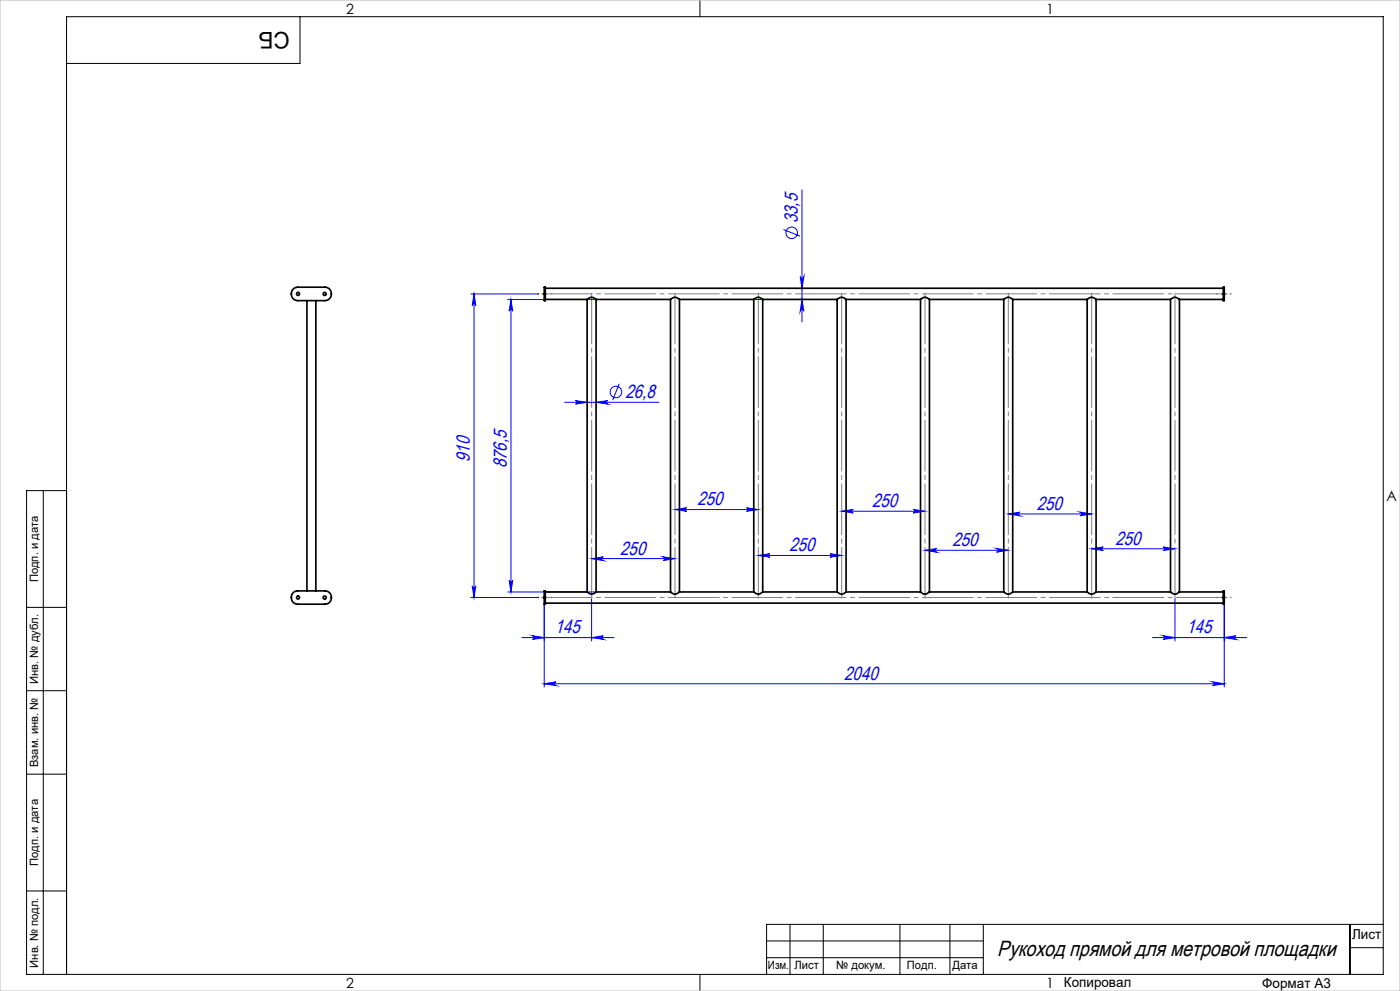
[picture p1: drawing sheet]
<svg xmlns="http://www.w3.org/2000/svg" width="420mm" height="297mm" viewBox="0 0 420 297" stroke-linecap="round" stroke-linejoin="round" font-family="sans-serif">
<g fill="none" stroke="#00f" stroke-width=".3">
<path d="M240.6 56.9v39.6M235.1 68.8l4.9 2M141.2 88.1h20.4M142.2 88.1v91M142.2 88.1l.5 3.5a.53 .53 0 0 0-.5-.5 .53 .53 0 0 0-.5 .5zM152.3 89.7h26.5M153.3 89.7v87.7M153.3 89.7l.5 3.6a.53 .53 0 0 0-.5-.6 .53 .53 0 0 0-.5 .6zM226.2 89.7h15.4M240.1 82.9a.55 .55 0 0 0 .5 .5 .55 .55 0 0 0 .6-.5l-.6 3.5zM240.6 89.7l.6 3.6a.55 .55 0 0 0-.6-.6 .55 .55 0 0 0-.5 .6zM185.8 115l-2 4.9"/>
<path d="M169.4 120.6h28.3M172.6 120l3.5 .6-3.5 .5a.53 .53 0 0 0 .5-.5 .53 .53 0 0 0-.5-.6zM178.8 120.6l3.5-.6a.53 .53 0 0 0-.5 .6 .53 .53 0 0 0 .5 .5zM202.5 152.7l3.5-.5a.53 .53 0 0 0-.5 .5 .53 .53 0 0 0 .5 .5zM202.5 152.7h25M224 152.2l3.5 .5-3.5 .5a.53 .53 0 0 0 .5-.5 .53 .53 0 0 0-.5-.5zM252.5 153.2l3.5-.5a.53 .53 0 0 0-.5 .5 .53 .53 0 0 0 .5 .5zM252.5 153.2h25M274 152.7l3.5 .5-3.5 .5a.53 .53 0 0 0 .5-.5 .53 .53 0 0 0-.5-.5zM302.5 154l3.5-.5a.55 .55 0 0 0-.5 .5 .55 .55 0 0 0 .5 .6zM302.5 154h25M324 153.5l3.5 .5-3.5 .6a.55 .55 0 0 0 .5-.6 .55 .55 0 0 0-.5-.5z"/>
<path d="M141.2 179.1h20.4M141.7 175.6a.53 .53 0 0 0 .5 .5 .53 .53 0 0 0 .5-.5l-.5 3.5zM152.3 177.4h26.5M152.8 173.9a.53 .53 0 0 0 .5 .5 .53 .53 0 0 0 .5-.5l-.5 3.5zM177.5 167.4l3.5-.5a.55 .55 0 0 0-.5 .5 .55 .55 0 0 0 .5 .6zM177.5 167.4h25M177.5 179.4v12.7M199 166.9l3.5 .5-3.5 .6a.55 .55 0 0 0 .5-.6 .55 .55 0 0 0-.5-.5zM227.5 166.5l3.5-.6a.53 .53 0 0 0-.5 .6 .53 .53 0 0 0 .5 .5zM227.5 166.5h25M249 165.9l3.5 .6-3.5 .5a.53 .53 0 0 0 .5-.5 .53 .53 0 0 0-.5-.6zM277.5 164.9l3.5-.5a.55 .55 0 0 0-.5 .5 .55 .55 0 0 0 .5 .6z"/>
<path d="M277.5 164.9h25M299 164.4l3.5 .5-3.5 .6a.55 .55 0 0 0 .5-.6 .55 .55 0 0 0-.5-.5zM327.5 164.5l3.5-.6a.53 .53 0 0 0-.5 .6 .53 .53 0 0 0 .5 .5zM327.5 164.5h25M349 163.9l3.5 .6-3.5 .5a.53 .53 0 0 0 .5-.5 .53 .53 0 0 0-.5-.6zM352.5 179.4v12.7M156.6 191.1h27.6M159.8 190.5l3.5 .6-3.5 .5a.55 .55 0 0 0 .5-.5 .55 .55 0 0 0-.5-.6zM163.3 181.1v24.8M177.5 191.1l3.5-.6a.55 .55 0 0 0-.5 .6 .55 .55 0 0 0 .5 .5zM345.8 191.1h28.2M349 190.5l3.5 .6-3.5 .5a.55 .55 0 0 0 .5-.5 .55 .55 0 0 0-.5-.6z"/>
<path d="M367.3 191.1l3.5-.6a.55 .55 0 0 0-.5 .6 .55 .55 0 0 0 .5 .5zM367.3 181.1v24.8M163.3 204.9l3.5-.5a.55 .55 0 0 0-.5 .5 .55 .55 0 0 0 .5 .6zM163.3 204.9h204M363.8 204.4l3.5 .5-3.5 .6a.55 .55 0 0 0 .5-.6 .55 .55 0 0 0-.5-.5z"/>
<circle cx="237.5" cy="69.8" r="1.73"/>
<circle cx="184.8" cy="117.5" r="1.73"/>
</g>
<path d="M161.3 88h4.3M161.3 88.2h4.3M369.3 88h-4.3M369.3 88.2h-4.3M161.3 179h4.3M161.3 179.2h4.3M369.3 179h-4.3M369.3 179.2h-4.3" fill="none" stroke="#808080" stroke-width=".3" stroke-dasharray="15.2 1.3 1.3 1.3" stroke-dashoffset="15"/>
<path d="M369 88.1h-207.4M369 179.1h-207.4" fill="none" stroke="#808080" stroke-width=".3" stroke-dasharray="15.2 1.3 1.3 1.3" stroke-dashoffset="-.8"/>
<path d="M177.5 179.4v-91.7M202.5 179.4v-91.7M227.5 179.4v-91.7M252.5 179.4v-91.7M277.5 179.4v-91.7M302.5 179.4v-91.7M327.5 179.4v-91.7M352.5 179.4v-91.7" fill="none" stroke="#808080" stroke-width=".3" stroke-dasharray="15.2 1.3 1.3 1.3" stroke-dashoffset="-.1"/>
<g fill="none" stroke="#000" stroke-width=".3">
<path d="M90 5v14h-70M210 0v5M13 147v145M20 147h-12v145h407v-287h-395v287M8 182h12M8 207h12M8 232h12M8 267h12M237 277v15M247 277v15M270 277v15M285 277v15"/>
<path d="M295 277v15M405 277v15M415 277h-185v15M210 292v5M230 282h65M230 287h65M405 284h10"/>
</g>
<path d="M0 0h420v297h-420z" fill="none" stroke="#c0c0c0" stroke-width=".3"/>
<g fill="#00f">
<path d="M177.5 191.1l3.5-.6a.55 .55 0 0 0-.5 .6 .55 .55 0 0 0 .5 .5zM159.8 190.5l3.5 .6-3.5 .5a.55 .55 0 0 0 .5-.5 .55 .55 0 0 0-.5-.6z"/>
<path d="M163.3 204.9l3.5-.5a.55 .55 0 0 0-.5 .5 .55 .55 0 0 0 .5 .6zM363.8 204.4l3.5 .5-3.5 .6a.55 .55 0 0 0 .5-.6 .55 .55 0 0 0-.5-.5zM177.5 167.4l3.5-.5a.55 .55 0 0 0-.5 .5 .55 .55 0 0 0 .5 .6zM199 166.9l3.5 .5-3.5 .6a.55 .55 0 0 0 .5-.6 .55 .55 0 0 0-.5-.5zM202.5 152.7l3.5-.5a.53 .53 0 0 0-.5 .5 .53 .53 0 0 0 .5 .5zM224 152.2l3.5 .5-3.5 .5a.53 .53 0 0 0 .5-.5 .53 .53 0 0 0-.5-.5zM227.5 166.5l3.5-.6a.53 .53 0 0 0-.5 .6 .53 .53 0 0 0 .5 .5zM249 165.9l3.5 .6-3.5 .5a.53 .53 0 0 0 .5-.5 .53 .53 0 0 0-.5-.6zM252.5 153.2l3.5-.5a.53 .53 0 0 0-.5 .5 .53 .53 0 0 0 .5 .5zM274 152.7l3.5 .5-3.5 .5a.53 .53 0 0 0 .5-.5 .53 .53 0 0 0-.5-.5zM277.5 164.9l3.5-.5a.55 .55 0 0 0-.5 .5 .55 .55 0 0 0 .5 .6zM299 164.4l3.5 .5-3.5 .6a.55 .55 0 0 0 .5-.6 .55 .55 0 0 0-.5-.5zM302.5 154l3.5-.5a.55 .55 0 0 0-.5 .5 .55 .55 0 0 0 .5 .6zM324 153.5l3.5 .5-3.5 .6a.55 .55 0 0 0 .5-.6 .55 .55 0 0 0-.5-.5zM327.5 164.5l3.5-.6a.53 .53 0 0 0-.5 .6 .53 .53 0 0 0 .5 .5zM349 163.9l3.5 .6-3.5 .5a.53 .53 0 0 0 .5-.5 .53 .53 0 0 0-.5-.6zM349 190.5l3.5 .6-3.5 .5a.55 .55 0 0 0 .5-.5 .55 .55 0 0 0-.5-.6zM367.3 191.1l3.5-.6a.55 .55 0 0 0-.5 .6 .55 .55 0 0 0 .5 .5zM172.6 120l3.5 .6-3.5 .5a.53 .53 0 0 0 .5-.5 .53 .53 0 0 0-.5-.6zM178.8 120.6l3.5-.6a.53 .53 0 0 0-.5 .6 .53 .53 0 0 0 .5 .5z"/>
<path d="M240.6 89.7l.6 3.6a.55 .55 0 0 0-.6-.6 .55 .55 0 0 0-.5 .6zM240.1 82.9a.55 .55 0 0 0 .5 .5 .55 .55 0 0 0 .6-.5l-.6 3.5z"/>
<path d="M142.2 88.1l.5 3.5a.53 .53 0 0 0-.5-.5 .53 .53 0 0 0-.5 .5zM141.7 175.6a.53 .53 0 0 0 .5 .5 .53 .53 0 0 0 .5-.5l-.5 3.5zM153.3 89.7l.5 3.6a.53 .53 0 0 0-.5-.6 .53 .53 0 0 0-.5 .6zM152.8 173.9a.53 .53 0 0 0 .5 .5 .53 .53 0 0 0 .5-.5l-.5 3.5z"/>
</g>
<g fill="none" stroke="#000" stroke-width=".5">
<path d="M88.1 86.5l1.2-.4h8.2a2.01 2.01 0 0 1 1.9 2 2.01 2.01 0 0 1-1.9 2h-8.2a2.05 2.05 0 0 1-1.8-1.4 2.05 2.05 0 0 1 .6-2.2zM92.1 90.1v87M94.8 90.1v87M163.3 88v-1a.54 .54 0 0 1 .3-.9v1.9M163.3 88.2v1a.54 .54 0 0 0 .3 .9v-1.9M163.3 88.2h.3M163.3 88h.3M163.3 88v.2M163.6 89.7h12.5M163.6 86.4h203.4M163.6 88v.2M176.1 89.7h.1a1.69 1.69 0 0 1 2.6 0"/>
<path d="M176.1 89.7v87.7M178.8 89.7h22.4M178.8 89.7v87.7M201.2 89.7a1.69 1.69 0 0 1 2.6 0M201.2 89.7v87.7M203.8 89.7h22.3M203.8 89.7v87.7M226.1 89.7h.1a1.68 1.68 0 0 1 2.6 0M226.1 89.7v87.7M228.8 89.7h22.3M228.8 89.7v87.7M251.1 89.7h.1a1.68 1.68 0 0 1 2.6 0"/>
<path d="M251.1 89.7v87.7M253.8 89.7h22.4M253.8 89.7v87.7M276.2 89.7a1.72 1.72 0 0 1 2.6 0M276.2 89.7v87.7M278.8 89.7h22.3M278.8 89.7v87.7M301.1 89.7h.1a1.68 1.68 0 0 1 2.6 0M301.1 89.7v87.7M303.8 89.7h22.3M303.8 89.7v87.7M326.1 89.7h.1a1.68 1.68 0 0 1 2.6 0"/>
<path d="M326.1 89.7v87.7M328.8 89.7h22.4M328.8 89.7v87.7M351.2 89.7a1.72 1.72 0 0 1 2.6 0M351.2 89.7v87.7M353.8 89.7h13.2M353.8 89.7v87.7M367 88.2v1a.55 .55 0 0 0 .3 .9v-1.9M367 88v-1a.55 .55 0 0 1 .3-.9v1.9M367 88.2h.3M367 88h.3M367 88v.2"/>
<path d="M367.3 88v.2M87.9 177.7l1.1-.6h8.5a2 2 0 0 1 1.9 2 2 2 0 0 1-1.9 2h-8.2a2 2 0 0 1-1.8-1.2 2 2 0 0 1 .4-2.2zM163.3 179v-1.9h.3v1.9M163.3 179.2v1.9h.3v-1.9M163.3 179h.3M163.3 179.2h.3M163.3 179v.2M163.6 177.4h12.5M163.6 179v.2M176.1 177.4l.3 .2a1.65 1.65 0 0 0 2.4-.2M178.8 177.4h22.4M201.2 177.4l.2 .2a1.66 1.66 0 0 0 2.4-.2"/>
<path d="M203.8 177.4h22.3M226.1 177.4l.3 .3a1.62 1.62 0 0 0 2.4-.3M228.8 177.4h22.3M251.1 177.4l.4 .3a1.62 1.62 0 0 0 2.3-.3M253.8 177.4h22.4M276.2 177.4l.2 .3a1.63 1.63 0 0 0 2.4-.3M278.8 177.4h22.3M301.1 177.4l.3 .3a1.62 1.62 0 0 0 2.4-.3M303.8 177.4h22.3M326.1 177.4l.4 .3a1.62 1.62 0 0 0 2.3-.3M328.8 177.4h22.4M351.2 177.4l.2 .3a1.63 1.63 0 0 0 2.4-.3"/>
<path d="M353.8 177.4h13.2M367 179v-1.9h.3v1.9M367 179.2v1.9h.3v-1.9M367 179v.2M367 179h.3M367 179.2h.3M367.3 179v.2M163.6 180.8h203.4"/>
<circle cx="89.4" cy="88.1" r=".45"/>
<circle cx="97.4" cy="88.1" r=".46"/>
<circle cx="89.4" cy="179.1" r=".45"/>
<circle cx="97.4" cy="179.1" r=".46"/>
</g>
<text font-size="6.9" x="86.9" y="9.4" transform="rotate(-180 86.9 9.4)">СБ</text>
<text font-size="6.6" x="299.2" y="286.6">Рукоход прямой для метровой площадки</text>
<g font-size="5.7" fill="#00f">
<text x="239.4" y="66.9" transform="rotate(-90 239.4 66.9)">33,5</text>
<text x="187.7" y="119.3">26,8</text>
<text x="141" y="138.5" transform="rotate(-90 141 138.5)">910</text>
<text x="152.1" y="140.4" transform="rotate(-90 152.1 140.4)">876,5</text>
<text x="209.3" y="151.5">250</text>
<text x="261.6" y="151.9">250</text>
<text x="311.1" y="152.8">250</text>
<text x="186.1" y="166.2">250</text>
<text x="236.9" y="165.2">250</text>
<text x="285.7" y="163.7">250</text>
<text x="334.7" y="163.2">250</text>
<text x="166.4" y="189.8">145</text>
<text x="355.9" y="189.8">145</text>
<text x="253.3" y="203.7">2040</text>
</g>
<g font-size="4.2">
<text x="103.8" y="4.2">2</text>
<text x="313.8" y="4.2">1</text>
<text x="415.9" y="150.2">A</text>
<text x="103.8" y="296.2">2</text>
<text x="313.8" y="296.2">1</text>
</g>
<g font-size="4.1">
<text x="405.6" y="281.5">Лист</text>
<text x="319.2" y="295.9">Копировал</text>
<text x="378.7" y="296">Формат А3</text>
</g>
<g font-size="3.4">
<text x="11.4" y="174.5" transform="rotate(-90 11.4 174.5)">Подп. и дата</text>
<text x="11.4" y="205" transform="rotate(-90 11.4 205)">Инв. № дубл.</text>
<text x="11.4" y="229.9" transform="rotate(-90 11.4 229.9)">Взам. инв. №</text>
<text x="11.4" y="259.5" transform="rotate(-90 11.4 259.5)">Подп. и дата</text>
<text x="11.4" y="290" transform="rotate(-90 11.4 290)">Инв. № подл.</text>
<text x="230.4" y="290.4">Изм.</text>
<text x="238.3" y="290.4">Лист</text>
<text x="250.9" y="290.4">№ докум.</text>
<text x="272.1" y="290.4">Подп.</text>
<text x="285.7" y="290.5">Дата</text>
</g>
</svg>
